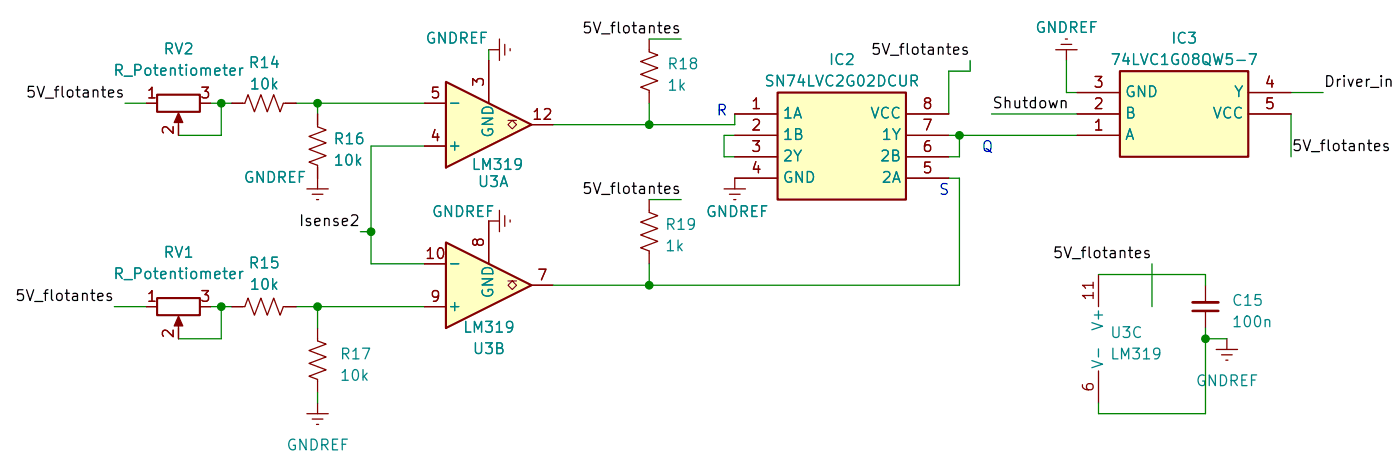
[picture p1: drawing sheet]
<svg xmlns="http://www.w3.org/2000/svg" width="166mm" height="54mm" viewBox="0 0 166 54" stroke-linecap="round" stroke-linejoin="round" font-family="sans-serif">
<g fill="none" stroke="#840000" stroke-width=".15">
<path d="M17.4 12.3h1.2M21.2 13.8v2.3M23.7 12.3h1.3M58 5.9h1.3M59.3 4.6v2.6M59.9 5.3v1.2M60.6 5.8v.2M77.1 4.6v1.6l1 .3-2 .8 2 .8-2 .7 2 .8-2 .7 1 .4v1.6M17.4 36.4h1.2M21.2 37.9v2.3M23.7 36.4h1.3M37.7 38.9v1.5l1 .4-2 .8 2 .7-2 .8 2 .8-2 .7 1 .4v1.5"/>
<path d="M77.1 23.7v1.5l1 .4-2 .7 2 .8-2 .8 2 .7-2 .8 1 .4v1.5M36.4 49.1h2.6M37.1 49.7h1.2M37.6 50.4h.2M37.7 47.8v1.3"/>
</g>
<path d="M18.6 11.2h5.1v2.1h-5.1zM18.6 35.4h5.1v2h-5.1z" fill="none" stroke="#840000" stroke-width=".25"/>
<g fill="#840000" stroke="#840000" stroke-width=".15">
<path d="M21.2 37.5l.5 1.2h-1z"/>
<path d="M21.2 13.4l.5 1.1h-1z"/>
</g>
<path d="M52.9 28.8l10.2 5-10.2 5.1z" fill="#ffffc2"/>
<path d="M52.9 28.8l10.2 5-10.2 5.1z" fill="none" stroke="#840000" stroke-width=".25"/>
<path d="M60.3 33.3h.5l-.5 .5 .5 .5 .5-.5-.5-.5h.5" fill="none" stroke="#840000" stroke-width=".13"/>
<path d="M27.5 36.4h1.6l.3-1 .8 2 .8-2 .7 2 .8-2 .8 2 .3-1h1.6M50.4 36.4h2.5M50.4 31.3h2.5M59.3 26.2h-1.3v5.1M59.3 25v2.5M59.9 25.6v1.3M60.6 26.1v.2M63.1 33.8h2.5" fill="none" stroke="#840000" stroke-width=".15"/>
<path d="M52.9 9.7l10.2 5.1-10.2 5.1z" fill="#ffffc2"/>
<path d="M52.9 9.7l10.2 5.1-10.2 5.1z" fill="none" stroke="#840000" stroke-width=".25"/>
<path d="M60.3 14.3h.5l-.5 .5 .5 .5 .5-.5-.5-.5h.5" fill="none" stroke="#840000" stroke-width=".13"/>
<g fill="none" stroke="#840000" stroke-width=".15">
<path d="M27.5 12.3h1.6l.3-1.1 .8 2.1 .8-2.1 .7 2.1 .8-2.1 .8 2.1 .3-1h1.6M37.7 13.5v1.5l1 .4-2 .8 2 .7-2 .8 2 .8-2 .7 1 .4v2.8M50.4 17.3h2.5M50.4 12.3h2.5M58 7.2v5.1M63.1 14.8h2.5M125.3 5.9h2.6M126 5.3h1.2M126.5 4.6h.2M126.6 5.9v1.3M36.4 22.4h2.6M37.1 23h1.2"/>
<path d="M37.6 23.7h.2M86 22.4h2.5M86.6 23h1.3M87.1 23.7h.3M87.2 21.1v1.3M130.4 32.6v3.8M143.1 33.8v2.1M143.1 36.9v2M130.4 44v3.8M144.4 41.5h2.5M145 42.1h1.3M145.5 42.7h.3"/>
<path d="M145.6 40.2v1.3"/>
</g>
<path d="M141.6 36.9h3" fill="none" stroke="#840000" stroke-width=".3"/>
<path d="M141.6 35.9h3" fill="none" stroke="#840000" stroke-width=".33"/>
<path d="M92.3 11h15.2v12.7h-15.2z" fill="#ffffc2"/>
<path d="M92.3 11h15.2v12.7h-15.2z" fill="none" stroke="#840000" stroke-width=".25"/>
<path d="M87.2 13.5h5.1M87.2 16.1h5.1M87.2 18.6h5.1M107.5 13.5h5.1M107.5 16.1h5.1M107.5 18.6h5.1M87.2 21.1h5.1M107.5 21.1h5.1" fill="none" stroke="#840000" stroke-width=".15"/>
<path d="M132.9 8.4h15.3v10.2h-15.3z" fill="#ffffc2"/>
<path d="M132.9 8.4h15.3v10.2h-15.3z" fill="none" stroke="#840000" stroke-width=".25"/>
<g fill="none" stroke="#840000" stroke-width=".15">
<path d="M17.4 12.3h1.2M21.2 14.8v1.3M23.7 12.3h1.3M27.5 12.3h1.3M33.9 12.3h1.3M37.7 13.5v1.3M37.7 19.9v1.2M50.4 12.3h2.5M50.4 17.3h2.5M58 7.2v5.1M63.1 14.8h2.5M87.2 16.1h5.1"/>
<path d="M87.2 13.5h5.1M87.2 18.6h5.1M107.5 16.1h5.1M107.5 13.5h5.1M107.5 18.6h5.1M127.9 16.1h5M127.9 13.5h5M127.9 11h5M148.2 13.5h5.1M148.2 11h5.1M17.4 36.4h1.2M21.2 38.9v1.3"/>
<path d="M23.7 36.4h1.3M27.5 36.4h1.3M33.9 36.4h1.3M50.4 36.4h2.5M50.4 31.3h2.5M58 26.2v5.1M63.1 33.8h2.5M87.2 21.1h5.1M107.5 21.1h5.1"/>
</g>
<g fill="none" stroke="#008400" stroke-width=".15">
<path d="M14.8 12.3h2.6M25 12.3h2.5M26.3 12.3v3.8h-5.1M35.2 12.3h15.2M37.7 12.3v1.2M50.4 17.3h-6.4v14h6.4M58 5.9v1.3M77.1 12.3v2.5M77.1 4.6h3.8M87.2 13.5v1.3h-21.6M87.2 16.1h-1.2v2.5h1.2M112.6 16.1h15.3"/>
<path d="M113.9 16.1v2.5h-1.3M115.2 7.2v1.2h-2.6v5.1M117.7 13.5h10.2M126.6 7.2v3.8h1.3M153.3 11h3.8M153.3 13.5v5.1M13.6 36.4h3.8M25 36.4h2.5M26.3 36.4v3.8h-5.1M35.2 36.4h15.2M37.7 36.4v2.5M42.8 27.5h1.2"/>
<path d="M77.1 31.3v2.5M77.1 23.7h3.8M112.6 21.1h1.3v12.7h-48.3M130.4 32.6h12.7v1.2M136.8 31.3v5.1M143.1 38.9v10.2h-12.7v-1.3M37.7 46.5v1.3M143.1 40.2h2.5"/>
</g>
<g fill="#008400" stroke="#008400" stroke-width=".12">
<circle cx="113.9" cy="16.1" r=".46"/>
<circle cx="143.1" cy="40.2" r=".46"/>
<circle cx="77.1" cy="14.8" r=".46"/>
<circle cx="44" cy="27.5" r=".46"/>
<circle cx="37.7" cy="12.3" r=".46"/>
<circle cx="26.3" cy="12.3" r=".46"/>
<circle cx="26.3" cy="36.4" r=".46"/>
<circle cx="37.7" cy="36.4" r=".46"/>
<circle cx="77.1" cy="33.8" r=".46"/>
</g>
<g font-size="1.3" fill="#0000c2">
<text x="4.7" y="-.7">HISTÉRESIS</text>
<text x="84.9" y="14">R</text>
<text x="111.4" y="23.4">S</text>
<text x="116.4" y="18.4">Q</text>
</g>
<g font-size="1.3" fill="#008484">
<text x="50.4" y="5.5">GNDREF</text>
<text x="122.8" y="4.2">GNDREF</text>
<text x="138.9" y="5.5">IC3</text>
<text x="13.3" y="9.3">R_Potentiometer</text>
<text x="19.3" y="6.8">RV2</text>
<text x="29.4" y="8.4">R14</text>
<text x="29.5" y="10.9">10k</text>
<text x="79.1" y="8.5">R18</text>
<text x="79.1" y="11.1">1k</text>
<text x="90.6" y="10.6">SN74LVC2G02DCUR</text>
<text x="98.3" y="8">IC2</text>
<text x="131.7" y="8">74LVC1G08QW5-7</text>
<text x="133.5" y="11.8">GND</text>
<text x="146.4" y="11.8">Y</text>
<text x="39.5" y="17.4">R16</text>
<text x="53.1" y="13.1">-</text>
<text x="58.9" y="16.5" transform="rotate(-90 58.9 16.5)">GND</text>
<text x="92.8" y="14.4">1A</text>
<text x="92.8" y="16.9">1B</text>
<text x="103.2" y="14.4">VCC</text>
<text x="104.5" y="16.9">1Y</text>
<text x="133.5" y="16.9">A</text>
<text x="133.5" y="14.4">B</text>
<text x="143.8" y="14.4">VCC</text>
<text x="28.8" y="22">GNDREF</text>
<text x="39.5" y="20">10k</text>
<text x="53.1" y="18.2">+</text>
<text x="55.9" y="20.5">LM319</text>
<text x="56.6" y="22.5">U3A</text>
<text x="92.8" y="19.5">2Y</text>
<text x="92.8" y="22">GND</text>
<text x="104.4" y="19.5">2B</text>
<text x="104.5" y="22">2A</text>
<text x="51.2" y="26.1">GNDREF</text>
<text x="78.9" y="27.6">R19</text>
<text x="83.7" y="26.1">GNDREF</text>
<text x="13.3" y="33.4">R_Potentiometer</text>
<text x="19.3" y="30.9">RV1</text>
<text x="29.4" y="32.2">R15</text>
<text x="29.5" y="34.7">10k</text>
<text x="53.1" y="32.2">-</text>
<text x="58.9" y="35.5" transform="rotate(-90 58.9 35.5)">GND</text>
<text x="78.9" y="30.1">1k</text>
<text x="53.1" y="37.2">+</text>
<text x="54.9" y="39.8">LM319</text>
<text x="131.3" y="39.4" transform="rotate(-90 131.3 39.4)">V+</text>
<text x="131.7" y="40.4">U3C</text>
<text x="146.1" y="39.1">100n</text>
<text x="146.1" y="36.6">C15</text>
<text x="40.2" y="45.5">10k</text>
<text x="40.2" y="43">R17</text>
<text x="56" y="42.3">U3B</text>
<text x="131.3" y="43.9" transform="rotate(-90 131.3 43.9)">V-</text>
<text x="131.7" y="43">LM319</text>
<text x="141.9" y="46.1">GNDREF</text>
<text x="33.9" y="53.8">GNDREF</text>
</g>
<g font-size="1.3">
<text x="69" y="4.3">5V_flotantes</text>
<text x="3" y="11.9">5V_flotantes</text>
<text x="103.3" y="6.8">5V_flotantes</text>
<text x="157.1" y="10.6">Driver_in</text>
<text x="117.7" y="13.2">Shutdown</text>
<text x="69" y="23.3">5V_flotantes</text>
<text x="153.3" y="18.3">5V_flotantes</text>
<text x="35.4" y="27.1">Isense2</text>
<text x="124.9" y="31">5V_flotantes</text>
<text x="1.7" y="36">5V_flotantes</text>
</g>
<g font-size="1.3" fill="#840000">
<text x="17.3" y="12">1</text>
<text x="23.7" y="12">3</text>
<text x="51" y="12">5</text>
<text x="57.8" y="10.4" transform="rotate(-90 57.8 10.4)">3</text>
<text x="129.7" y="10.7">3</text>
<text x="150" y="10.7">4</text>
<text x="20.9" y="16.1" transform="rotate(-90 20.9 16.1)">2</text>
<text x="51" y="17.1">4</text>
<text x="63.1" y="14.5">12</text>
<text x="89.1" y="13.3">1</text>
<text x="89.1" y="15.8">2</text>
<text x="109.4" y="15.8">7</text>
<text x="109.4" y="13.3">8</text>
<text x="129.7" y="15.8">1</text>
<text x="129.7" y="13.3">2</text>
<text x="150" y="13.3">5</text>
<text x="89.1" y="18.3">3</text>
<text x="89.1" y="20.9">4</text>
<text x="109.4" y="20.9">5</text>
<text x="109.4" y="18.3">6</text>
<text x="57.8" y="29.5" transform="rotate(-90 57.8 29.5)">8</text>
<text x="50.4" y="31">10</text>
<text x="63.7" y="33.6">7</text>
<text x="130.2" y="35.8" transform="rotate(-90 130.2 35.8)">11</text>
<text x="17.3" y="36.1">1</text>
<text x="20.9" y="40.3" transform="rotate(-90 20.9 40.3)">2</text>
<text x="23.7" y="36.1">3</text>
<text x="51" y="36.1">9</text>
<text x="130.2" y="46.6" transform="rotate(-90 130.2 46.6)">6</text>
</g>
</svg>
